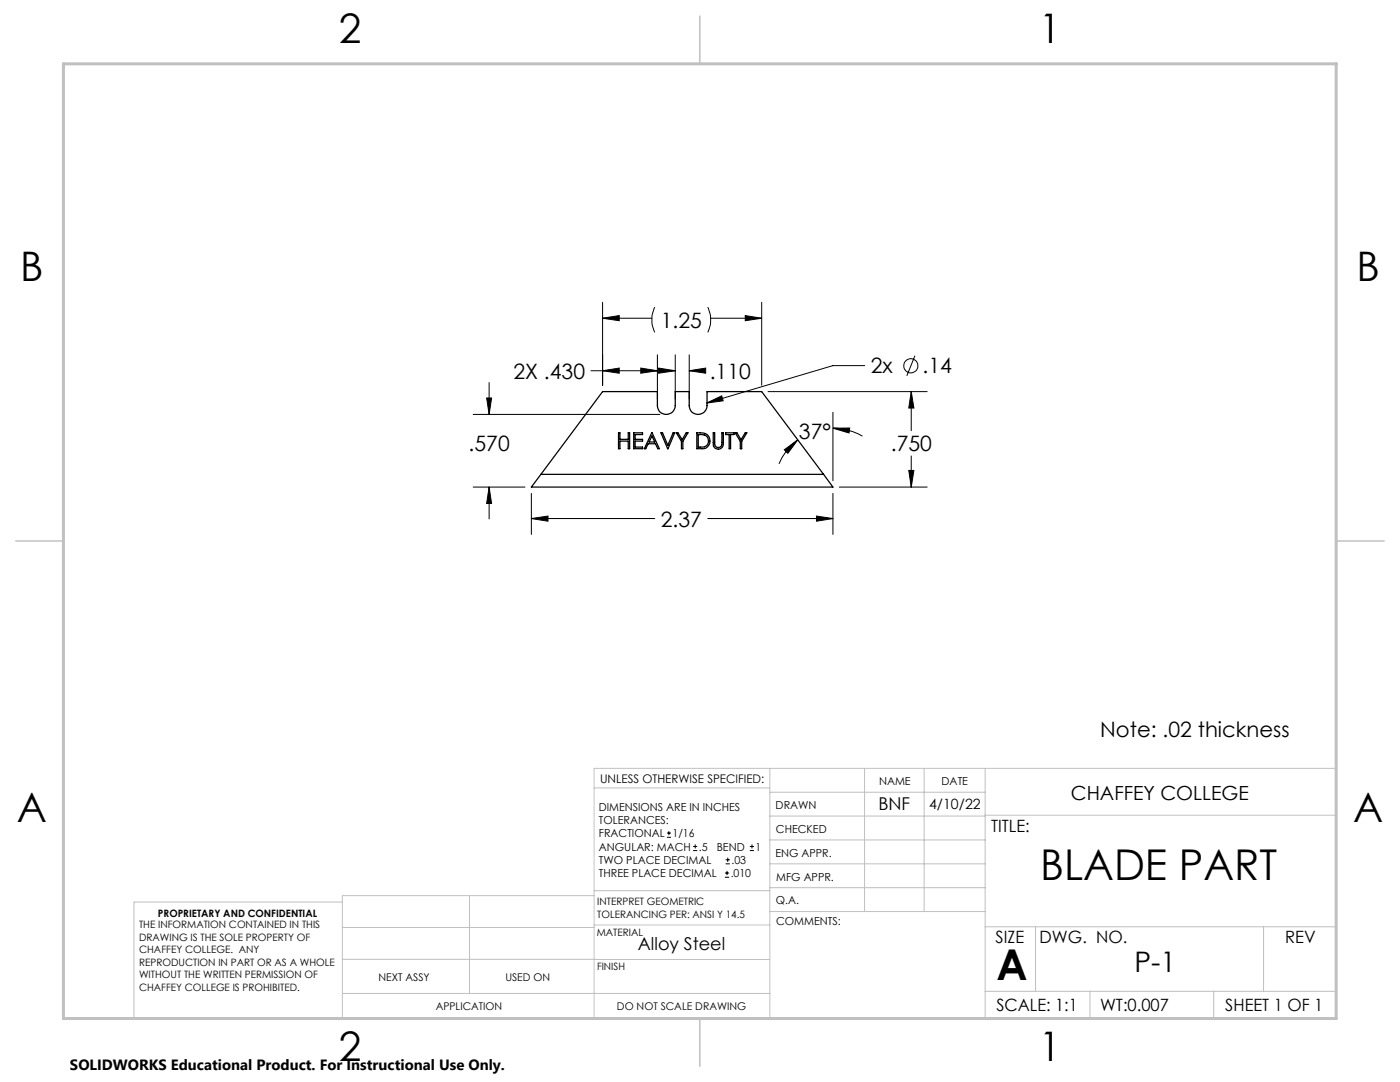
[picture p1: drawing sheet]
<svg xmlns="http://www.w3.org/2000/svg" width="279mm" height="216mm" viewBox="0 0 279 216" stroke-linecap="round" stroke-linejoin="round" font-family="sans-serif">
<g fill="none" stroke="#000" stroke-width=".2">
<path d="M97.1 79.4h1l-.5 3.3zM97.6 76.3v6.4M117.9 74h16.9M120.3 63.5l3.3-.5v1zM120.3 74l3.3-.6v1.1zM120.3 60.3v16.6M120.3 63.5h9.8M127.9 73.4l3.3 .6-3.3 .5zM130.7 61.3a5.9 5.9 0 0 0 0 5M131.2 70.8v8.9M131.4 73.4l3.4 .6-3.4 .5zM134.8 70.8v8.9"/>
<path d="M137.5 74l3.3-.6v1.1zM137.5 70.8v8.9M137.5 74h2.9M141.3 61.3a5.9 5.9 0 0 1 0 5M141.8 63.5h10.2M148.7 63l3.3 .5-3.3 .5zM152 60.3v16.6M153.3 78.1h31.7M172.6 73h-6.4l-25.2 7.4M181.9 78.1l.5 3.3h-1zM181.9 78.1v7.8M182.6 71l-1.6 4"/>
<path d="M94.4 97.2h10.4M94.4 82.7h37.3M97.6 97.2l.5 3.3h-1zM97.6 97.2v6.3M106 98.5v8.1M141 80.4l3-1.4 .3 1zM156.5 89.7l2.7-1.9-2 2.7zM159.2 87.8a11.7 11.7 0 0 0-3.7 4.8M166.2 85.4h3.4l-.2 1zM166.2 85.4a12.1 12.1 0 0 1 5.9 1.6M166.2 82.3v13.6M166.2 98.5v8.1"/>
<path d="M167.5 97.2h17.5M181.4 93.9h1l-.5 3.3zM181.9 91v6.2M106 103.5l3.4-.5v1zM106 103.5h24.7M141.3 103.5h24.9M162.9 103l3.3 .5-3.3 .5zM133.1 167.1h.8M133.1 166.2h.8M133.5 165.8v.9M138.3 169.7h.8M138.3 168.9h.8"/>
<path d="M138.7 168.5v.8M144.7 175h.8M144.7 174.2h.8M144.8 172.4h.9M144.8 171.6h.9M145.1 173.8v.8M145.2 171.1v.9M149.6 169.7h.9M149.6 168.9h.9M150.1 168.5v.8"/>
<circle cx="181.8" cy="73" r="1.41"/>
</g>
<g fill="none" stroke="#c0c0c0" stroke-width=".2">
<path d="M118.6 157.2h35M153.6 153.3v49.9M153.6 158.1h43M172.5 153.3v28.6M184.4 153.3v28.6M196.6 153.3v49.9M68.3 180h-41.6v23.2h240v-49.9h-148.1v49.9M93.7 178.7v19.5M118.6 178.7h-50.3v24.5M118.6 177.7h35M153.6 162.8h43M153.6 177.1h43"/>
<path d="M153.6 167.6h43M153.6 172.4h43M196.6 162.7h70.1M68.3 198.2h85.3M68.3 191.4l85.3 .1M68.3 185.1h50.3M118.6 184.6h35M153.6 181.9h43M196.6 184.9h70.1M196.6 197.8h70.1M206.7 184.9v12.9M217.5 197.8v5.4"/>
<path d="M242.2 197.8v5.4M252.2 184.9v12.9"/>
</g>
<path d="M139.7 3.2v9.5M3.1 107.9h9.6M266.7 107.9h9.5M139.7 203.2v9.6" fill="none" stroke="#c0c0c0" stroke-width=".3"/>
<path d="M12.7 12.7h254v190.5h-254z" fill="none" stroke="#c0c0c0" stroke-width=".6"/>
<path d="M162.9 103l3.3 .5-3.3 .5zM106 103.5l3.4-.5v1zM120.3 63.5l3.3-.5v1zM148.7 63l3.3 .5-3.3 .5zM181.9 78.1l.5 3.3h-1zM181.4 93.9h1l-.5 3.3zM97.1 79.4h1l-.5 3.3zM97.6 97.2l.5 3.3h-1zM131.4 73.4l3.4 .6-3.4 .5zM137.5 74l3.3-.6v1.1zM127.9 73.4l3.3 .6-3.3 .5zM120.3 74l3.3-.6v1.1zM141 80.4l3.3-.4-.3-1zM166.2 85.4h3.4l-.2 1zM156.5 89.7l2.7-1.9-2 2.7z" fill="#000"/>
<g fill="none" stroke="#000" stroke-width=".25">
<path d="M108 94.7l12.3-16.6h10.9v2.8a1.78 1.78 0 0 0 1.8 1.8 1.78 1.78 0 0 0 1.8-1.8v-2.8h2.7v2.8a1.78 1.78 0 0 0 1.8 1.8 1.78 1.78 0 0 0 1.8-1.8v-2.8h10.9l12.4 16.6M108 94.7h56.4M108 94.7l-2 2.5h60.2l-1.8-2.5M123.4 86.4h.3v1.3h1.7v-1.3h.3v3.1h-.3v-1.5h-1.7v1.5h-.3zM126.5 86.4h1.7v.3h-1.4v1h1.4v.3h-1.4v1.2h1.4v.3h-1.7zM130.1 86.4l1.5 3.1h-.3l-.5-1h-1.4l-.5 1h-.3zM130.1 87l.6 1.2h-1.2zM131.9 86.4h.3l1.1 2.5 1-2.5h.4l-1.4 3.1zM135 86.4h.3l.8 1.3 .8-1.3h.4l-1 1.7v1.4h-.3v-1.4zM139.1 86.4a2.47 2.47 0 0 1 2.4 .8 1.56 1.56 0 0 1-1.4 2.3h-1zM139.3 86.7h.3a1.32 1.32 0 0 1 1.8 1.2 1.32 1.32 0 0 1-1.7 1.3h-.4zM142.3 86.4h.3v1.9a.77 .77 0 0 0 .8 1 .77 .77 0 0 0 .7-1v-1.9h.3v1.9a1.05 1.05 0 0 1-1 1.3 1.05 1.05 0 0 1-1.1-1.3z"/>
<path d="M144.8 86.4h1.7v.3h-.7v2.8h-.3v-2.8h-.7zM146.7 86.4h.4l.8 1.3 .8-1.3h.3l-1 1.7v1.4h-.3v-1.4z"/>
</g>
<g font-size="8.5">
<text x="207.6" y="175.6">BLADE PART</text>
<text x="198.9" y="195.5">A</text>
</g>
<g font-size="8.1">
<text x="67.6" y="8.5">2</text>
<text x="207.3" y="8.5">1</text>
<text x="4" y="56.2">B</text>
<text x="270.7" y="56.2">B</text>
<text x="3.3" y="164.1">A</text>
<text x="270" y="164.1">A</text>
<text x="67.6" y="211.7">2</text>
<text x="207.3" y="211.7">1</text>
</g>
<text font-size="5.6" x="226.4" y="194">P-1</text>
<g font-size="4.2">
<text x="131.9" y="65.4">1.25</text>
<text x="102.5" y="75.5">2X .430</text>
<text x="141.6" y="75.5">.110</text>
<text x="173.8" y="74.5">2x</text>
<text x="184.1" y="74.5">.14</text>
<text x="159.4" y="87.6">37°</text>
<text x="93.5" y="90">.570</text>
<text x="177.8" y="90">.750</text>
<text x="131.9" y="105.1">2.37</text>
<text x="219.6" y="147.1">Note: .02 thickness</text>
</g>
<text font-size="3.9" x="213.7" y="159.6">CHAFFEY COLLEGE</text>
<g font-size="3.5">
<text x="175.3" y="161.6">BNF</text>
<text x="127.3" y="189.6">Alloy Steel</text>
</g>
<g font-size="3.4">
<text x="197.8" y="166">TITLE:</text>
<text x="198.7" y="188.1">SIZE</text>
<text x="207.5" y="188.1">DWG. NO.</text>
<text x="256.5" y="188.2">REV</text>
<text x="198.8" y="201.7">SCALE: 1:1</text>
<text x="219.5" y="201.7">WT:0.007</text>
<text x="244.5" y="201.7">SHEET 1 OF 1</text>
</g>
<text font-size="3" x="14" y="213.5">SOLIDWORKS Educational Product. For Instructional Use Only.</text>
<text font-size="2.8" x="185.4" y="161.5">4/10/22</text>
<text font-size="2.4" x="119.8" y="156.2">UNLESS OTHERWISE SPECIFIED:</text>
<g font-size="2.2">
<text x="119.5" y="161.8">DIMENSIONS ARE IN INCHES</text>
<text x="154.8" y="161.4">DRAWN</text>
<text x="175.4" y="156.6">NAME</text>
<text x="187.9" y="156.7">DATE</text>
<text x="119.5" y="164.4">TOLERANCES:</text>
<text x="119.5" y="167.1">FRACTIONAL</text>
<text x="134.2" y="167.1">1/16</text>
<text x="154.9" y="166.3">CHECKED</text>
<text x="119.5" y="172.4">TWO PLACE DECIMAL</text>
<text x="119.5" y="169.7">ANGULAR: MACH</text>
<text x="139.5" y="169.7">.5</text>
<text x="143" y="169.7">BEND</text>
<text x="146" y="172.4">.03</text>
<text x="150.8" y="169.7">1</text>
<text x="154.8" y="170.9">ENG APPR.</text>
<text x="119.5" y="175">THREE PLACE DECIMAL</text>
<text x="145.8" y="175">.010</text>
<text x="154.9" y="175.7">MFG APPR.</text>
<text x="154.9" y="180.4">Q.A.</text>
<text x="154.9" y="184.6">COMMENTS:</text>
</g>
<g font-size="2.1">
<text x="75.5" y="195.7">NEXT ASSY</text>
<text x="100.9" y="195.7">USED ON</text>
<text x="86.9" y="201.5">APPLICATION</text>
<text x="123.1" y="201.6">DO NOT SCALE DRAWING</text>
</g>
<g font-size="2">
<text x="27.8" y="185.2">THE INFORMATION CONTAINED IN THIS</text>
<text x="31.5" y="182.9">PROPRIETARY AND CONFIDENTIAL</text>
<text x="119.2" y="180.6">INTERPRET GEOMETRIC</text>
<text x="119.2" y="183.1">TOLERANCING PER: ANSI Y 14.5</text>
<text x="27.8" y="187.7">DRAWING IS THE SOLE PROPERTY OF</text>
<text x="27.8" y="190.2">CHAFFEY COLLEGE. ANY</text>
<text x="119.1" y="186.7">MATERIAL</text>
<text x="27.8" y="192.7">REPRODUCTION IN PART OR AS A WHOLE</text>
<text x="27.8" y="195.2">WITHOUT THE WRITTEN PERMISSION OF</text>
<text x="27.8" y="197.8">CHAFFEY COLLEGE IS PROHIBITED.</text>
<text x="119.1" y="193.5">FINISH</text>
</g>
</svg>
